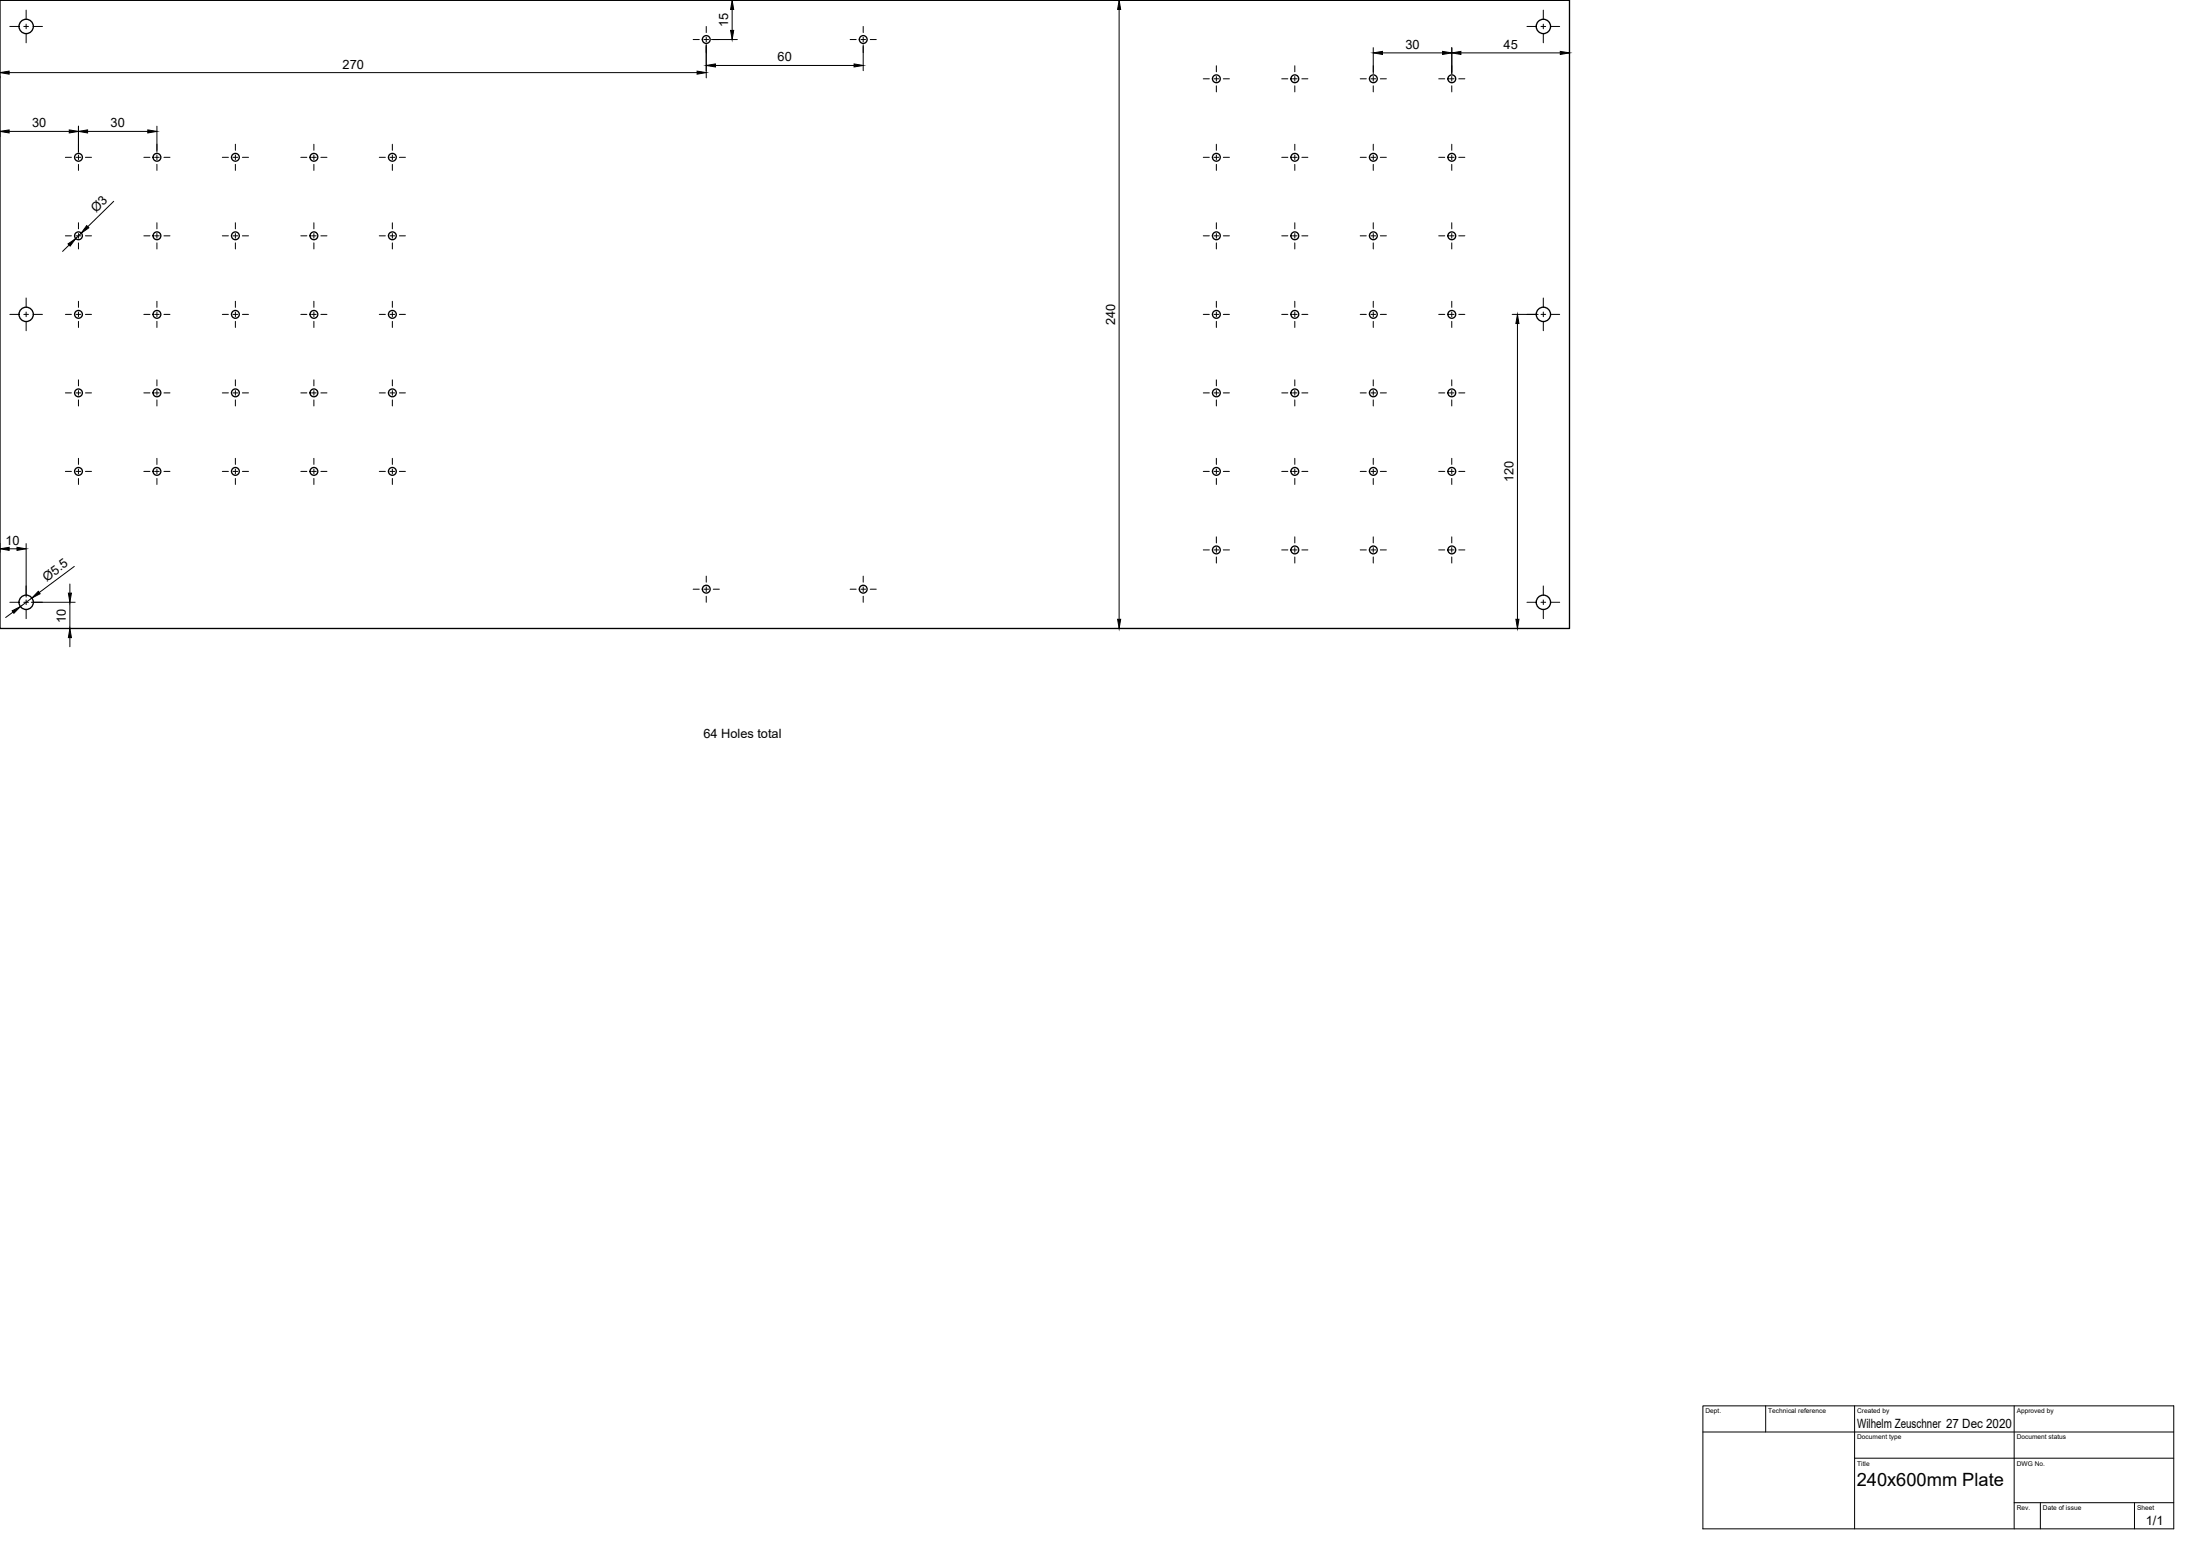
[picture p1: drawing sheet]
<svg xmlns="http://www.w3.org/2000/svg" width="841mm" height="594mm" viewBox="0 0 841 594" stroke-linecap="round" stroke-linejoin="round" font-family="sans-serif">
<!-- layer: Visible -->
<g fill="none" stroke="#000" stroke-width=".51">
<path d="M0 .1h600v240h-600z"/>
<circle cx="10" cy="10.1" r="2.74"/>
<circle cx="270" cy="15.1" r="1.49"/>
<circle cx="330" cy="15.1" r="1.49"/>
<circle cx="590" cy="10.1" r="2.74"/>
<circle cx="465" cy="30.1" r="1.49"/>
<circle cx="495" cy="30.1" r="1.49"/>
<circle cx="525" cy="30.1" r="1.49"/>
<circle cx="555" cy="30.1" r="1.49"/>
<circle cx="30" cy="60.1" r="1.49"/>
<circle cx="60" cy="60.1" r="1.49"/>
<circle cx="90" cy="60.1" r="1.49"/>
<circle cx="120" cy="60.1" r="1.49"/>
<circle cx="150" cy="60.1" r="1.49"/>
<circle cx="465" cy="60.1" r="1.49"/>
<circle cx="495" cy="60.1" r="1.49"/>
<circle cx="525" cy="60.1" r="1.49"/>
<circle cx="555" cy="60.1" r="1.49"/>
<circle cx="30" cy="90.1" r="1.49"/>
<circle cx="60" cy="90.1" r="1.49"/>
<circle cx="90" cy="90.1" r="1.49"/>
<circle cx="120" cy="90.1" r="1.49"/>
<circle cx="150" cy="90.1" r="1.49"/>
<circle cx="465" cy="90.1" r="1.49"/>
<circle cx="495" cy="90.1" r="1.49"/>
<circle cx="525" cy="90.1" r="1.49"/>
<circle cx="555" cy="90.1" r="1.49"/>
<circle cx="10" cy="120.1" r="2.74"/>
<circle cx="30" cy="120.1" r="1.49"/>
<circle cx="60" cy="120.1" r="1.49"/>
<circle cx="90" cy="120.1" r="1.49"/>
<circle cx="120" cy="120.1" r="1.49"/>
<circle cx="150" cy="120.1" r="1.49"/>
<circle cx="465" cy="120.1" r="1.49"/>
<circle cx="495" cy="120.1" r="1.49"/>
<circle cx="525" cy="120.1" r="1.49"/>
<circle cx="555" cy="120.1" r="1.49"/>
<circle cx="590" cy="120.1" r="2.74"/>
<circle cx="30" cy="150.1" r="1.49"/>
<circle cx="60" cy="150.1" r="1.49"/>
<circle cx="90" cy="150.1" r="1.49"/>
<circle cx="120" cy="150.1" r="1.49"/>
<circle cx="150" cy="150.1" r="1.49"/>
<circle cx="465" cy="150.1" r="1.49"/>
<circle cx="495" cy="150.1" r="1.49"/>
<circle cx="525" cy="150.1" r="1.49"/>
<circle cx="555" cy="150.1" r="1.49"/>
<circle cx="30" cy="180.1" r="1.49"/>
<circle cx="60" cy="180.1" r="1.49"/>
<circle cx="90" cy="180.1" r="1.49"/>
<circle cx="120" cy="180.1" r="1.49"/>
<circle cx="150" cy="180.1" r="1.49"/>
<circle cx="465" cy="180.1" r="1.49"/>
<circle cx="495" cy="180.1" r="1.49"/>
<circle cx="525" cy="180.1" r="1.49"/>
<circle cx="555" cy="180.1" r="1.49"/>
<circle cx="465" cy="210.1" r="1.49"/>
<circle cx="495" cy="210.1" r="1.49"/>
<circle cx="525" cy="210.1" r="1.49"/>
<circle cx="555" cy="210.1" r="1.49"/>
<circle cx="10" cy="230.1" r="2.74"/>
<circle cx="270" cy="225.1" r="1.49"/>
<circle cx="330" cy="225.1" r="1.49"/>
<circle cx="590" cy="230.1" r="2.74"/>
</g>
<!-- layer: TitleBlock -->
<path d="M651 537.1h180v47h-180zM675 537.1v10M709 537.1v47M770 537.1v47M651 547.1h180M709 557.1h122M770 574.1h61M780 574.1v10M816 574.1v10" fill="none" stroke="#000" stroke-width=".38"/>
<!-- layer: Center Lines -->
<g fill="none" stroke="#000" stroke-width=".38">
<path d="M3.7 10.1h3.6M9.1 10.1h1.8M10 3.9v3.5M10 9.2v1.8M10 12.8v3.6M12.7 10.1h3.5M265 15.1h2.3M269.1 15.1h1.8M270 10.1v2.3M270 14.2v1.8M270 17.8v2.3M272.7 15.1h2.3"/>
<path d="M325 15.1h2.3M329.1 15.1h1.8M330 10.1v2.3M330 14.2v1.8M330 17.8v2.3M332.7 15.1h2.3M583.7 10.1h3.6M589.1 10.1h1.8M590 3.9v3.5M590 9.2v1.8M590 12.8v3.6M592.7 10.1h3.5"/>
<path d="M460 30.1h2.3M464.1 30.1h1.8M465 25.1v2.3M465 29.2v1.8M465 32.8v2.3M467.7 30.1h2.3M490 30.1h2.3M494.1 30.1h1.8M495 25.1v2.3M495 29.2v1.8M495 32.8v2.3M497.7 30.1h2.3"/>
<path d="M520 30.1h2.3M524.1 30.1h1.8M525 25.1v2.3M525 29.2v1.8M525 32.8v2.3M527.7 30.1h2.3M550 30.1h2.3M554.1 30.1h1.8M555 25.1v2.3M555 29.2v1.8M555 32.8v2.3M557.7 30.1h2.3"/>
<path d="M30 55.1v2.3M30 59.2v1.8M60 55.1v2.3M60 59.2v1.8M90 55.1v2.3M90 59.2v1.8M120 55.1v2.3M120 59.2v1.8M150 55.1v2.3M150 59.2v1.8M465 55.1v2.3M465 59.2v1.8"/>
<path d="M495 55.1v2.3M495 59.2v1.8M525 55.1v2.3M525 59.2v1.8M555 55.1v2.3M555 59.2v1.8M25 60.1h2.3M29.1 60.1h1.8M30 62.8v2.3M32.7 60.1h2.3M55 60.1h2.3M59.1 60.1h1.8"/>
<path d="M60 62.8v2.3M62.7 60.1h2.3M85 60.1h2.3M89.1 60.1h1.8M90 62.8v2.3M92.7 60.1h2.3M115 60.1h2.3M119.1 60.1h1.8M120 62.8v2.3M122.7 60.1h2.3M145 60.1h2.3M149.1 60.1h1.8"/>
<path d="M150 62.8v2.3M152.7 60.1h2.3M460 60.1h2.3M464.1 60.1h1.8M465 62.8v2.3M467.7 60.1h2.3M490 60.1h2.3M494.1 60.1h1.8M495 62.8v2.3M497.7 60.1h2.3M520 60.1h2.3M524.1 60.1h1.8"/>
<path d="M525 62.8v2.3M527.7 60.1h2.3M550 60.1h2.3M554.1 60.1h1.8M555 62.8v2.3M557.7 60.1h2.3M25 90.1h2.3M29.1 90.1h1.8M30 85.1v2.3M30 89.2v1.8M30 92.8v2.3M32.7 90.1h2.3"/>
<path d="M55 90.1h2.3M59.1 90.1h1.8M60 85.1v2.3M60 89.2v1.8M60 92.8v2.3M62.7 90.1h2.3M85 90.1h2.3M89.1 90.1h1.8M90 85.1v2.3M90 89.2v1.8M90 92.8v2.3M92.7 90.1h2.3"/>
<path d="M115 90.1h2.3M119.1 90.1h1.8M120 85.1v2.3M120 89.2v1.8M120 92.8v2.3M122.7 90.1h2.3M145 90.1h2.3M149.1 90.1h1.8M150 85.1v2.3M150 89.2v1.8M150 92.8v2.3M152.7 90.1h2.3"/>
<path d="M460 90.1h2.3M464.1 90.1h1.8M465 85.1v2.3M465 89.2v1.8M465 92.8v2.3M467.7 90.1h2.3M490 90.1h2.3M494.1 90.1h1.8M495 85.1v2.3M495 89.2v1.8M495 92.8v2.3M497.7 90.1h2.3"/>
<path d="M520 90.1h2.3M524.1 90.1h1.8M525 85.1v2.3M525 89.2v1.8M525 92.8v2.3M527.7 90.1h2.3M550 90.1h2.3M554.1 90.1h1.8M555 85.1v2.3M555 89.2v1.8M555 92.8v2.3M557.7 90.1h2.3"/>
<path d="M10 113.8v3.6M10 119.2v1.8M30 115.1v2.3M30 119.2v1.8M60 115.1v2.3M60 119.2v1.8M90 115.1v2.3M90 119.2v1.8M120 115.1v2.3M120 119.2v1.8M150 115.1v2.3M150 119.2v1.8"/>
<path d="M465 115.1v2.3M465 119.2v1.8M495 115.1v2.3M495 119.2v1.8M525 115.1v2.3M525 119.2v1.8M555 115.1v2.3M555 119.2v1.8M590 113.8v3.6M590 119.2v1.8M3.7 120.1h3.6M9.1 120.1h1.8"/>
<path d="M10 122.8v3.6M12.7 120.1h3.5M25 120.1h2.3M29.1 120.1h1.8M30 122.8v2.3M32.7 120.1h2.3M55 120.1h2.3M59.1 120.1h1.8M60 122.8v2.3M62.7 120.1h2.3M85 120.1h2.3M89.1 120.1h1.8"/>
<path d="M90 122.8v2.3M92.7 120.1h2.3M115 120.1h2.3M119.1 120.1h1.8M120 122.8v2.3M122.7 120.1h2.3M145 120.1h2.3M149.1 120.1h1.8M150 122.8v2.3M152.7 120.1h2.3M460 120.1h2.3M464.1 120.1h1.8"/>
<path d="M465 122.8v2.3M467.7 120.1h2.3M490 120.1h2.3M494.1 120.1h1.8M495 122.8v2.3M497.7 120.1h2.3M520 120.1h2.3M524.1 120.1h1.8M525 122.8v2.3M527.7 120.1h2.3M550 120.1h2.3M554.1 120.1h1.8"/>
<path d="M555 122.8v2.3M557.7 120.1h2.3M583.7 120.1h3.6M589.1 120.1h1.8M590 122.8v3.6M592.7 120.1h3.5M25 150.1h2.3M29.1 150.1h1.8M30 145.1v2.3M30 149.2v1.8M30 152.8v2.3M32.7 150.1h2.3"/>
<path d="M55 150.1h2.3M59.1 150.1h1.8M60 145.1v2.3M60 149.2v1.8M60 152.8v2.3M62.7 150.1h2.3M85 150.1h2.3M89.1 150.1h1.8M90 145.1v2.3M90 149.2v1.8M90 152.8v2.3M92.7 150.1h2.3"/>
<path d="M115 150.1h2.3M119.1 150.1h1.8M120 145.1v2.3M120 149.2v1.8M120 152.8v2.3M122.7 150.1h2.3M145 150.1h2.3M149.1 150.1h1.8M150 145.1v2.3M150 149.2v1.8M150 152.8v2.3M152.7 150.1h2.3"/>
<path d="M460 150.1h2.3M464.1 150.1h1.8M465 145.1v2.3M465 149.2v1.8M465 152.8v2.3M467.7 150.1h2.3M490 150.1h2.3M494.1 150.1h1.8M495 145.1v2.3M495 149.2v1.8M495 152.8v2.3M497.7 150.1h2.3"/>
<path d="M520 150.1h2.3M524.1 150.1h1.8M525 145.1v2.3M525 149.2v1.8M525 152.8v2.3M527.7 150.1h2.3M550 150.1h2.3M554.1 150.1h1.8M555 145.1v2.3M555 149.2v1.8M555 152.8v2.3M557.7 150.1h2.3"/>
<path d="M30 175.1v2.3M30 179.2v1.8M60 175.1v2.3M60 179.2v1.8M90 175.1v2.3M90 179.2v1.8M120 175.1v2.3M120 179.2v1.8M150 175.1v2.3M150 179.2v1.8M465 175.1v2.3M465 179.2v1.8"/>
<path d="M495 175.1v2.3M495 179.2v1.8M525 175.1v2.3M525 179.2v1.8M555 175.1v2.3M555 179.2v1.8M25 180.1h2.3M29.1 180.1h1.8M30 182.8v2.3M32.7 180.1h2.3M55 180.1h2.3M59.1 180.1h1.8"/>
<path d="M60 182.8v2.3M62.7 180.1h2.3M85 180.1h2.3M89.1 180.1h1.8M90 182.8v2.3M92.7 180.1h2.3M115 180.1h2.3M119.1 180.1h1.8M120 182.8v2.3M122.7 180.1h2.3M145 180.1h2.3M149.1 180.1h1.8"/>
<path d="M150 182.8v2.3M152.7 180.1h2.3M460 180.1h2.3M464.1 180.1h1.8M465 182.8v2.3M467.7 180.1h2.3M490 180.1h2.3M494.1 180.1h1.8M495 182.8v2.3M497.7 180.1h2.3M520 180.1h2.3M524.1 180.1h1.8"/>
<path d="M525 182.8v2.3M527.7 180.1h2.3M550 180.1h2.3M554.1 180.1h1.8M555 182.8v2.3M557.7 180.1h2.3M460 210.1h2.3M464.1 210.1h1.8M465 205.1v2.3M465 209.2v1.8M465 212.8v2.3M467.7 210.1h2.3"/>
<path d="M490 210.1h2.3M494.1 210.1h1.8M495 205.1v2.3M495 209.2v1.8M495 212.8v2.3M497.7 210.1h2.3M520 210.1h2.3M524.1 210.1h1.8M525 205.1v2.3M525 209.2v1.8M525 212.8v2.3M527.7 210.1h2.3"/>
<path d="M550 210.1h2.3M554.1 210.1h1.8M555 205.1v2.3M555 209.2v1.8M555 212.8v2.3M557.7 210.1h2.3M3.7 230.1h3.6M9.1 230.1h1.8M10 223.9v3.5M10 229.2v1.8M10 232.8v3.6M12.7 230.1h3.5"/>
<path d="M265 225.1h2.3M269.1 225.1h1.8M270 220.1v2.3M270 224.2v1.8M270 227.8v2.3M272.7 225.1h2.3M325 225.1h2.3M329.1 225.1h1.8M330 220.1v2.3M330 224.2v1.8M330 227.8v2.3M332.7 225.1h2.3"/>
<path d="M583.7 230.1h3.6M589.1 230.1h1.8M590 223.9v3.5M590 229.2v1.8M590 232.8v3.6M592.7 230.1h3.5"/>
</g>
<!-- layer: Dimensions -->
<g fill="none" stroke="#000" stroke-width=".38">
<path d="M270 17.1v12.7M272 15.1h9.9M279.9 3.6v8M280.6 .1h1.3M330 17.1v9.9M425.8 .1h172.2M427.8 3.6v233M525 18.2v9.9M555 18.2v9.9M0 29.2v.6M3.5 27.7h263M273.5 25h53"/>
<path d="M528.5 20.2h23M558.5 20.2h38M600 21.2v1M0 50v2.2M3.5 50.2h23M30 48.2v9.9M33.5 50.2h23M60 48.2v9.9M43.5 76.9l-9.9 9.7M26.4 93.6l-2.5 2.4M31.1 89.1l-2.2 2.1M578.1 120.1h9.9"/>
<path d="M580.1 123.6v113M0 207.7v3.3M3.5 209.7h3M10 207.7v20.4M28.4 216.4l-13.4 10M5 233.8l-2.8 2.1M12 230.1h16.7M12.2 228.5l-4.4 3.2M26.7 223.1v3.5M26.7 230.1v10M26.7 243.6v3.5M425.8 240.1h172.2"/>
</g>
<g fill="#000" stroke="#000" stroke-width=".38">
<path d="M279.3 11.6h1.2l-.6 3.5zM279.9 .1l.6 3.5h-1.2zM427.8 .1l.6 3.5h-1.2zM525 20.2l3.5-.6v1.2zM551.5 19.6l3.5 .6-3.5 .6zM555 20.2l3.5-.6v1.2zM596.5 19.6l3.5 .6-3.5 .6zM0 27.7l3.5-.5v1.1zM266.5 27.2l3.5 .5-3.5 .6zM270 25l3.5-.6v1.2zM326.5 24.4l3.5 .6-3.5 .6zM0 50.2l3.5-.6v1.2z"/>
<path d="M26.5 49.6l3.5 .6-3.5 .6zM30 50.2l3.5-.6v1.2zM56.5 49.6l3.5 .6-3.5 .6zM26 93.2l2.9-2-2.1 2.8zM33.1 86.2l.9 .8-2.9 2.1zM580.1 120.1l.6 3.5h-1.2zM0 209.7l3.5-.6v1.2zM6.5 209.1l3.5 .6-3.5 .6zM4.6 233.4l3.2-1.7-2.5 2.6zM14.6 225.9l.7 .9-3.1 1.7zM26.1 226.6h1.2l-.6 3.5zM427.2 236.6h1.2l-.6 3.5z"/>
<path d="M579.5 236.6h1.2l-.6 3.5zM26.7 240.1l.6 3.5h-1.2z"/>
</g>
<text font-size="7" x="709.8" y="567.6">240x600mm Plate</text>
<g font-size="4.9">
<text x="278.3" y="10.5" transform="rotate(-90 278.3 10.5)">15</text>
<text x="297.3" y="23.4">60</text>
<text x="537.3" y="18.6">30</text>
<text x="574.8" y="18.6">45</text>
<text x="131" y="26.2">270</text>
<text x="12.3" y="48.7">30</text>
<text x="42.3" y="48.7">30</text>
<text x="36.7" y="81.2" transform="rotate(-44 36.7 81.2)">Ø3</text>
<text x="426.3" y="124.1" transform="rotate(-90 426.3 124.1)">240</text>
<text x="578.5" y="184.3" transform="rotate(-90 578.5 184.3)">120</text>
<text x="2.1" y="208.1">10</text>
<text x="17.9" y="222.2" transform="rotate(-37 17.9 222.2)">Ø5.5</text>
<text x="25.2" y="238" transform="rotate(-90 25.2 238)">10</text>
<text x="268.9" y="281.8">64 Holes total</text>
<text x="709.9" y="545.6">Wilhelm Zeuschner 27 Dec 2020</text>
<text x="820.3" y="582.8">1/1</text>
</g>
<g font-size="2.5">
<text x="652" y="539.9">Dept.</text>
<text x="676" y="539.9">Technical reference</text>
<text x="710" y="539.9">Created by</text>
<text x="771" y="539.9">Approved by</text>
<text x="710" y="549.9">Document type</text>
<text x="771" y="549.9">Document status</text>
<text x="710" y="559.9">Title</text>
<text x="771" y="559.9">DWG No.</text>
<text x="771" y="576.9">Rev.</text>
<text x="781" y="576.9">Date of issue</text>
<text x="817" y="576.9">Sheet</text>
</g>
</svg>
